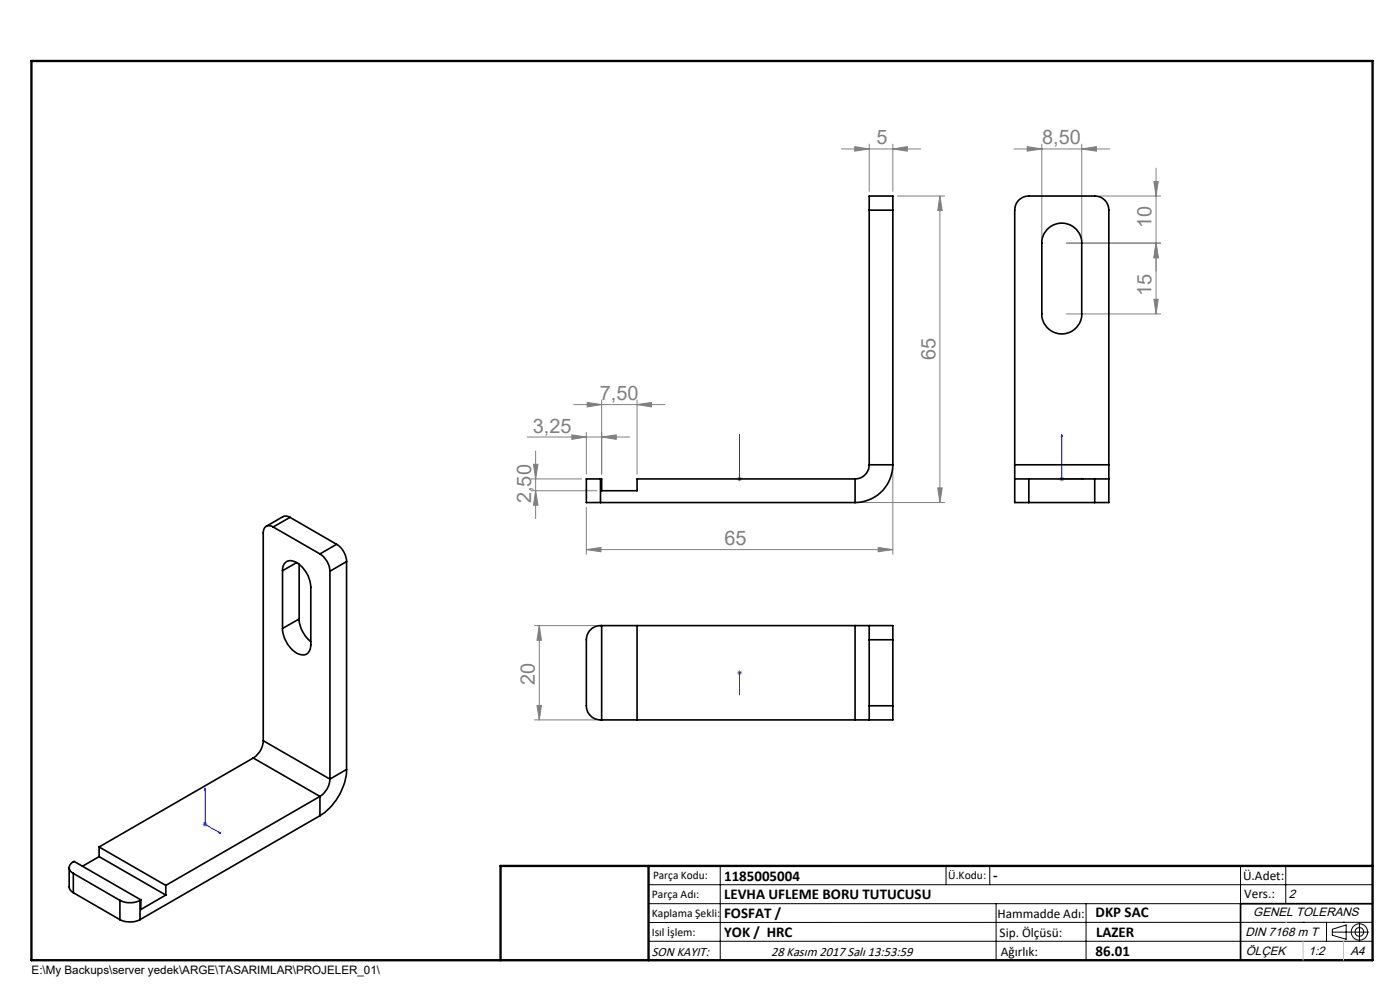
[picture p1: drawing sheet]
<svg xmlns="http://www.w3.org/2000/svg" width="297mm" height="210mm" viewBox="0 0 297 210" stroke-linecap="round" stroke-linejoin="round" font-family="sans-serif">
<g fill="none" stroke="#000" stroke-width=".21">
<path d="M137.6 187.7h153.6M137.6 191.7h153.6M137.6 199.7h153.6M152.8 183.7v20M200.7 183.7v4M210 183.7v4M211.3 191.7v12M230.4 191.7v12M263.2 183.7v20M272.8 183.7v8M276.4 195.6h.1M281.4 195.6v4.1"/>
<path d="M282.6 197.7h7.8M282.6 197.1l3-.9v3l-3-.8zM285 195.6h.1M288.4 195.8v3.8M291.2 195.6l-153.6 .1"/>
<circle cx="288.4" cy="197.7" r="1.74"/>
<circle cx="288.4" cy="197.7" r=".93"/>
</g>
<g fill="none" stroke="#00f" stroke-width=".21">
<path d="M156.9 92.2v.4v-.4M156.9 92.2v9.4M225.2 92.2l.2 .4h-.3zM225.2 92.2v9.4h4.7M156.9 101.5v.2zM156.9 101.6h.1M229.5 101.5l.4 .1-.4 .1zM156.9 147.4v-.4v.4M156.9 142.6v.2zM156.9 142.7h.1M156.9 142.7v4.7M43.5 167.2l.1 .4-.2-.1z"/>
<path d="M43.5 167.2v7.7l3.3 1.9M46.5 176.5l.3 .3-.3-.1z"/>
</g>
<g fill="none" stroke="#808080" stroke-width=".21">
<path d="M178.5 31.6h16.8M181.3 31.1l3.1 .5-3.1 .5zM184.4 30.6v10M189.4 31.6l3.1-.5v1zM189.4 30.6v10M215.1 31.6h20.3M217.9 31.1l3.1 .5-3.1 .5zM221 30.6v20M229.5 31.6l3.1-.5v1zM229.5 30.6v20M244.8 38.5h.9l-.4 3.1zM245.3 35.7v30.9"/>
<path d="M190.4 41.6h10M199.4 41.6v65M199.4 41.6l.5 3.1h-1zM226.2 51.6h20M233.3 41.6h12.9M245.3 51.6l.4 3.1h-.9zM226.2 66.6h20M244.8 63.5h.9l-.4 3.1zM111.8 92.7h21.8M113.2 98.5h.9l-.5 3.1zM113.6 95.7v14.3M121.3 92.2l3.1 .5-3.1 .5z"/>
<path d="M121.7 85.8h19.4M124.4 91.7v8.9M124.6 85.4l3 .4-3 .5zM127.6 92.7l3.1-.5v1zM127.6 84.8v15.8M135.1 85.8l3.1-.4v.9zM135.1 84.8v15.8M189.4 99.6v18M112.6 101.6h10.8M112.6 104.1h14M113.6 104.1l.5 3.1h-.9zM124.4 116.6l3.1-.5v.9z"/>
<path d="M124.4 107.6v10M124.4 116.6h65M156.4 101.6h1M156.5 101.2l.7 .7M156.9 101.1v1M157.2 101.2l-.7 .7M182.4 106.6h18M186.3 116.1l3.1 .5-3.1 .4zM198.9 103.5h1l-.5 3.1zM224.8 101.6h.9M224.9 101.2l.7 .7M225.2 101.1v1"/>
<path d="M225.6 101.2l-.7 .7M113.4 132.7h13M114.4 132.7v20M114.4 132.7l.5 3.1h-1zM113.4 152.7h13M113.9 149.6h1l-.5 3.1zM156.4 142.7h1M156.5 142.4l.7 .7M156.9 142.2v1M157.2 142.4l-.7 .7M43 174.9h1M43.1 174.5l.8 .7"/>
<path d="M43.5 174.4v1M43.9 174.5l-.8 .7"/>
</g>
<path d="M106.2 203.7h185" fill="none" stroke="#000" stroke-width=".25"/>
<path d="M291.2 191.7h-28v12" fill="none" stroke="#000" stroke-width=".35"/>
<path d="M6.7 12.9h284.5v190.8h-284.5zM137.6 183.7v20M291.2 183.7h-185v20" fill="none" stroke="#000" stroke-width=".5"/>
<path d="M272.8 195.6h.1M276.4 199.7v4M285 199.7v4" fill="none" stroke="#c0c0c0" stroke-width=".21"/>
<g fill="#00f">
<path d="M46.5 176.5l.3 .3-.3-.1zM43.5 167.2l.1 .4-.2-.1zM156.9 101.5v.2zM156.9 92.2v.4z"/>
<path d="M156.9 147v.4zM156.9 142.6v.2z"/>
<path d="M229.5 101.5l.4 .1-.4 .1zM225.2 92.2l.2 .4h-.3z"/>
</g>
<g fill="#808080">
<path d="M186.3 116.1l3.1 .5-3.1 .4zM124.4 116.6l3.1-.5v.9z"/>
<path d="M121.3 92.2l3.1 .5-3.1 .5zM127.6 92.7l3.1-.5v1zM124.6 85.4l3 .4-3 .5zM135.1 85.8l3.1-.4v.9zM217.9 31.1l3.1 .5-3.1 .5zM229.5 31.6l3.1-.5v1z"/>
<path d="M198.9 103.5h1l-.5 3.1zM199.4 41.6l.5 3.1h-1zM113.6 104.1l.5 3.1h-.9zM113.2 98.5h.9l-.5 3.1z"/>
<path d="M245.3 51.6l.4 3.1h-.9zM244.8 63.5h.9l-.4 3.1zM114.4 132.7l.5 3.1h-1zM113.9 149.6h1l-.5 3.1z"/>
<path d="M245.3 51.6l.4 3.1h-.9zM244.8 38.5h.9l-.4 3.1z"/>
<path d="M181.3 31.1l3.1 .5-3.1 .5zM189.4 31.6l3.1-.5v1z"/>
</g>
<g fill="none" stroke="#000" stroke-width=".35">
<path d="M184.4 44.6v-3h5v3M184.4 44.6h5M184.4 44.6v54M189.4 44.6v54M222.1 48.7a4.2 4.2 0 0 1 4.7-1.1 4.2 4.2 0 0 1 2.7 4v15a4.2 4.2 0 0 1-4.3 4.2 4.2 4.2 0 0 1-4.2-4.2v-15.6l.5-1.5zM184.4 98.6a3 3 0 0 1-3 3M184.4 98.6h5M189.4 98.6a8 8 0 0 1-8 8M215.3 98.6v3M215.3 98.6v-54a2.95 2.95 0 0 1 3-3h13.9a2.95 2.95 0 0 1 3 3v54M215.3 98.6h19.9M235.2 98.6v3"/>
<path d="M58 111.8a1.3 1.3 0 0 0-1.5-.1 1.3 1.3 0 0 0-.7 1.3v44.1M58 111.8l9.9 5.7M61.5 109.7l-.6-.2h-.6l-3.8 2.1M61.5 109.7l-3.5 2.1M61.5 109.7l9.9 5.8M62.9 119.3l-3 1.8M63.5 119.7v11.6M67.9 117.5a4.6 4.6 0 0 1 2.1 3.7M71.4 115.5a4.6 4.6 0 0 1 2.1 3.6M71.4 115.5l-3.5 2M73.5 119.1l-3.5 2.1M73.5 119.1v44.1"/>
<path d="M127.4 101.6h-3v5h3M127.4 101.6h.2v2.5h7.5v-2.5h46.3M127.4 101.6v5M127.4 106.6h54M181.4 101.6v5M215.3 101.6v5h3M215.3 101.6h3M218.3 101.6h13.9M218.3 106.6h13.9M218.3 101.6v5M232.2 101.6h3M232.2 101.6v5"/>
<path d="M235.2 101.6v5h-3M59.9 121.1a1.79 1.79 0 0 1 .8-1.9 1.79 1.79 0 0 1 2 0 6.6 6.6 0 0 1 3.2 5.4v12.2a1.8 1.8 0 0 1-.7 1.9 1.8 1.8 0 0 1-2.1-.1 6.4 6.4 0 0 1-3.2-5.3M59.9 121.1v12.2M63.5 131.3a6.8 6.8 0 0 0 2.4 4.8M63.5 131.3l-3.6 2M70 121.2v44.1M127.6 132.7v20M135.1 132.7v20M181.4 132.7h3M181.4 132.7h-54a3 3 0 0 0-3 3v14a3 3 0 0 0 3 3h54M181.4 132.7v20M184.4 132.7h5v3"/>
<path d="M184.4 132.7v3M184.4 135.7v14M184.4 135.7h5M189.4 135.7v14M55.8 157.1a4.6 4.6 0 0 1-2.1 3.7M55.8 157.1l14.2 8.2M181.4 152.7h3M184.4 149.7v3M184.4 149.7h5M189.4 149.7v3h-5M21 179.7v2M21 179.7l14.2 8.1"/>
<path d="M53.7 160.8l14.2 8.1M53.7 160.8l-32.7 18.9M67.9 168.9l-32.7 18.9M67.9 168.9v4.1M67.9 173l-38.2 22.1M70 165.3a4.6 4.6 0 0 1-2.1 3.6M73.5 163.2a12.3 12.3 0 0 1-5.6 9.8M73.5 163.2l-3.5 2.1M14.7 184v4.4l.3 .5 .6 .5M15.6 185.3a1.32 1.32 0 0 1-.9-1.4 1.32 1.32 0 0 1 1-1.2l14.2 8.2M15.6 185.3l9.8 5.7M15.6 189.4l9.8 5.7"/>
<path d="M15.6 185.3v4.1M21 181.7l14.2 8.2M21 181.7l-3.5 2.1M25.4 191a4.9 4.9 0 0 0 4.3 0M25.4 195.1a4.9 4.9 0 0 0 4.3 0M25.4 191v4.1M29.7 191v4.1M29.9 190.9l-.2 .1M35.2 189.9l-5.3 3v-2M35.2 187.8v2.1"/>
</g>
<g font-size="4.2" fill="#808080">
<text x="186" y="30.6">5</text>
<text x="221.1" y="30.6">8,50</text>
<text x="244.3" y="48.4" transform="rotate(-90 244.3 48.4)">10</text>
<text x="244.3" y="62.7" transform="rotate(-90 244.3 62.7)">15</text>
<text x="198.5" y="76.4" transform="rotate(-90 198.5 76.4)">65</text>
<text x="127.2" y="84.9">7,50</text>
<text x="113" y="91.7">3,25</text>
<text x="112.7" y="106.7" transform="rotate(-90 112.7 106.7)">2,50</text>
<text x="153.7" y="115.6">65</text>
<text x="113.5" y="145.3" transform="rotate(-90 113.5 145.3)">20</text>
</g>
<g font-size="3.2">
<text x="153.6" y="186.8">1185005004</text>
<text x="153.6" y="190.8">LEVHA UFLEME BORU TUTUCUSU</text>
<text x="210.7" y="186.6">-</text>
<text x="153.6" y="194.8">FOSFAT /</text>
<text x="232.4" y="194.5">DKP SAC</text>
<text x="153.6" y="198.8">YOK / HRC</text>
<text x="232.4" y="202.8">86.01</text>
<text x="232.5" y="198.8">LAZER</text>
</g>
<g font-size="2.8">
<text x="263.7" y="186.7">Ü.Adet:</text>
<text x="263.9" y="190.5">Vers.:</text>
<text x="211.6" y="194.8">Hammadde Adı:</text>
<text x="138.3" y="202.8">SON KAYIT:</text>
<text x="163.6" y="202.8">28 Kasım 2017 Salı 13:53:59</text>
<text x="212.1" y="198.7">Sip. Ölçüsü:</text>
<text x="212.3" y="202.7">Ağırlık:</text>
</g>
<g font-size="2.6">
<text x="273.4" y="190.4">2</text>
<text x="265.9" y="194.4">GENEL TOLERANS</text>
<text x="264.2" y="198.5">DIN 7168 m T</text>
<text x="264.3" y="202.6">ÖLÇEK</text>
<text x="277.6" y="202.6">1:2</text>
<text x="286.5" y="202.6">A4</text>
</g>
<g font-size="2.5">
<text x="138.3" y="190.5">Parça Adı:</text>
<text x="138.5" y="186.5">Parça Kodu:</text>
<text x="201.2" y="186.5">Ü.Kodu:</text>
<text x="138.3" y="194.5">Kaplama Şekli:</text>
<text x="138.3" y="198.6">Isıl İşlem:</text>
<text x="6.7" y="206.7">E:\My Backups\server yedek\ARGE\TASARIMLAR\PROJELER_01\</text>
</g>
</svg>
